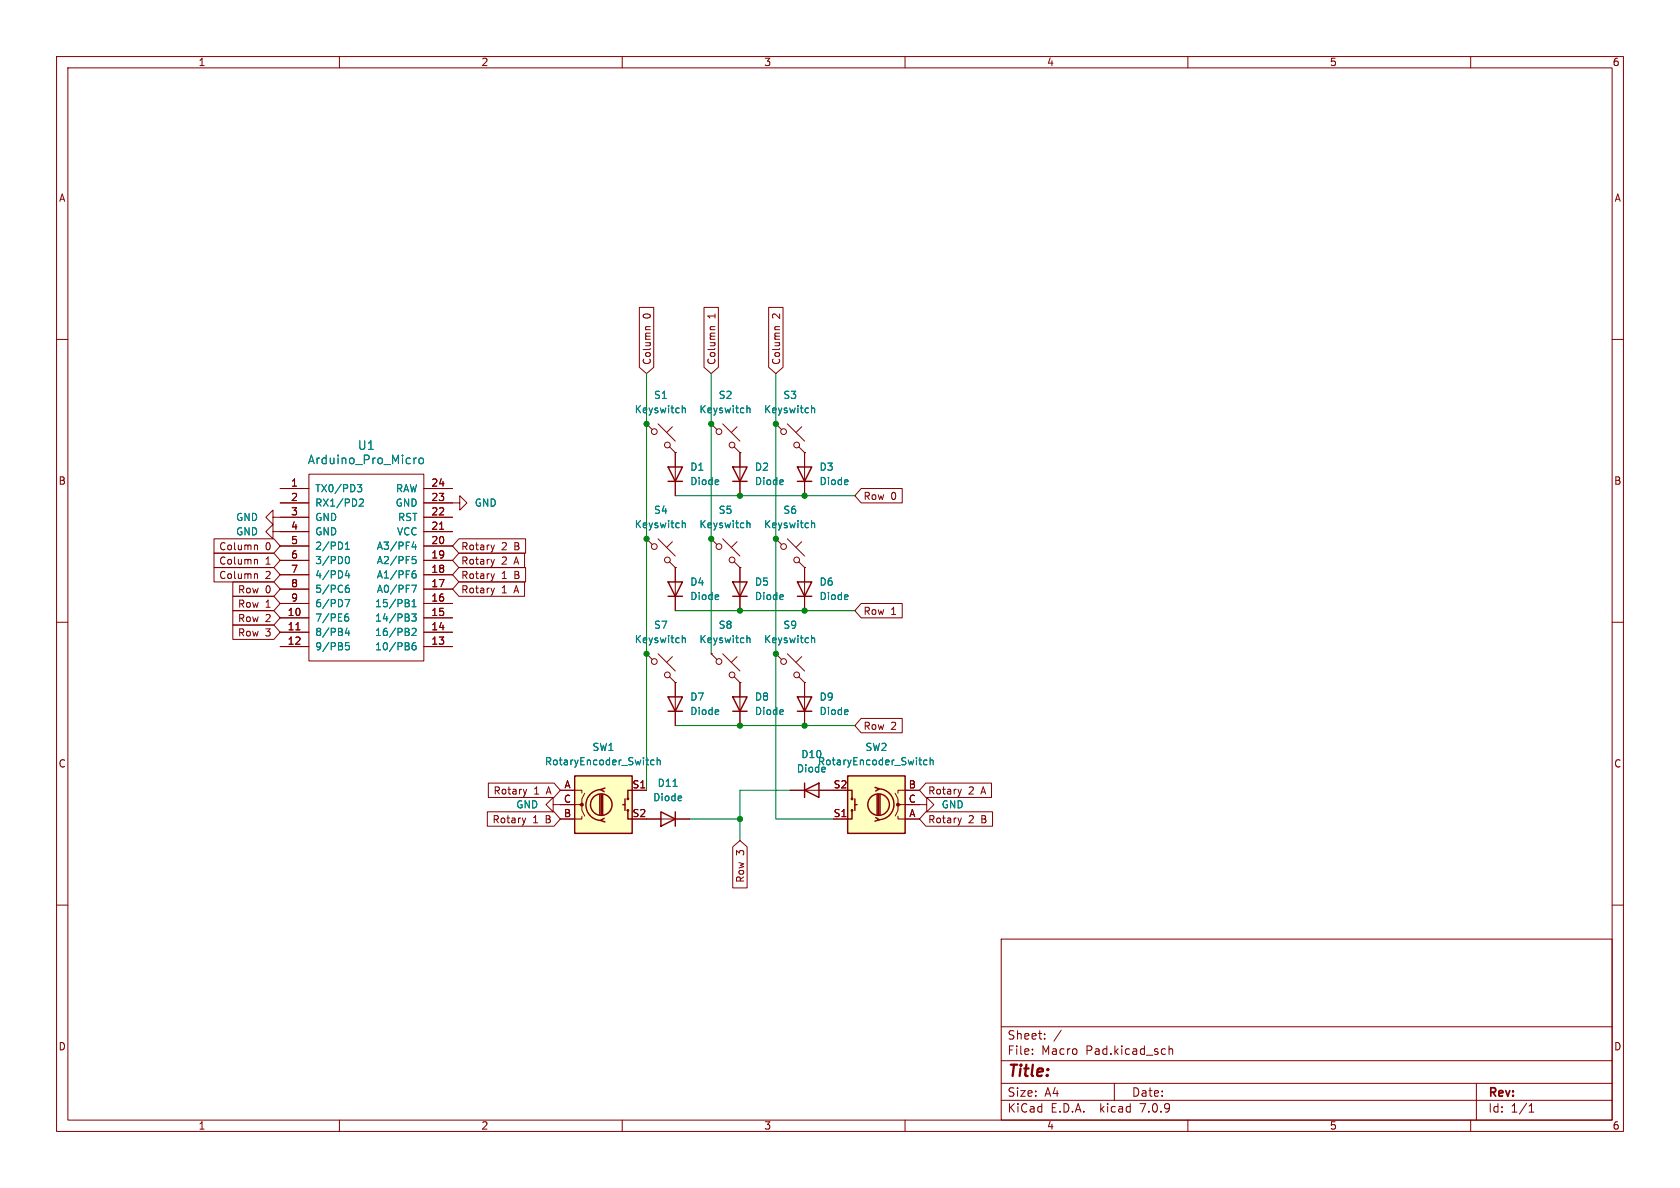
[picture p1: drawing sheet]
(kicad_sch (version 20230121) (generator eeschema)

 (paper "A4")

 (lib_symbols
  (symbol "Device:RotaryEncoder_Switch" (pin_names (offset 0.254) hide) (in_bom yes) (on_board yes)
   (property "Reference" "SW" (at 0 6.604 0) (effects (font (size 1.27 1.27))))
   (property "Value" "RotaryEncoder_Switch" (at 0 -6.604 0) (effects (font (size 1.27 1.27))))
   (property "Footprint" "" (at -3.81 4.064 0) (effects (font (size 1.27 1.27)) hide))
   (property "Datasheet" "~" (at 0 6.604 0) (effects (font (size 1.27 1.27)) hide))
   (symbol "RotaryEncoder_Switch_0_1"
    (rectangle (start -5.08 5.08) (end 5.08 -5.08) (stroke (width 0.254) (type default)) (fill (type background)))
    (circle (center -3.81 0) (radius 0.254) (stroke (width 0) (type default)) (fill (type outline)))
    (circle (center -0.381 0) (radius 1.905) (stroke (width 0.254) (type default)) (fill (type none)))
    (arc (start -0.381 2.667) (mid -3.0988 -0.0635) (end -0.381 -2.794) (stroke (width 0.254) (type default)) (fill (type none)))
    (polyline (pts (xy -0.635 -1.778) (xy -0.635 1.778)) (stroke (width 0.254) (type default)) (fill (type none)))
    (polyline (pts (xy -0.381 -1.778) (xy -0.381 1.778)) (stroke (width 0.254) (type default)) (fill (type none)))
    (polyline (pts (xy -0.127 1.778) (xy -0.127 -1.778)) (stroke (width 0.254) (type default)) (fill (type none)))
    (polyline (pts (xy 3.81 0) (xy 3.429 0)) (stroke (width 0.254) (type default)) (fill (type none)))
    (polyline (pts (xy 3.81 1.016) (xy 3.81 -1.016)) (stroke (width 0.254) (type default)) (fill (type none)))
    (polyline (pts (xy -5.08 -2.54) (xy -3.81 -2.54) (xy -3.81 -2.032)) (stroke (width 0) (type default)) (fill (type none)))
    (polyline (pts (xy -5.08 2.54) (xy -3.81 2.54) (xy -3.81 2.032)) (stroke (width 0) (type default)) (fill (type none)))
    (polyline (pts (xy 0.254 -3.048) (xy -0.508 -2.794) (xy 0.127 -2.413)) (stroke (width 0.254) (type default)) (fill (type none)))
    (polyline (pts (xy 0.254 2.921) (xy -0.508 2.667) (xy 0.127 2.286)) (stroke (width 0.254) (type default)) (fill (type none)))
    (polyline (pts (xy 5.08 -2.54) (xy 4.318 -2.54) (xy 4.318 -1.016)) (stroke (width 0.254) (type default)) (fill (type none)))
    (polyline (pts (xy 5.08 2.54) (xy 4.318 2.54) (xy 4.318 1.016)) (stroke (width 0.254) (type default)) (fill (type none)))
    (polyline (pts (xy -5.08 0) (xy -3.81 0) (xy -3.81 -1.016) (xy -3.302 -2.032)) (stroke (width 0) (type default)) (fill (type none)))
    (polyline (pts (xy -4.318 0) (xy -3.81 0) (xy -3.81 1.016) (xy -3.302 2.032)) (stroke (width 0) (type default)) (fill (type none)))
    (circle (center 4.318 -1.016) (radius 0.127) (stroke (width 0.254) (type default)) (fill (type none)))
    (circle (center 4.318 1.016) (radius 0.127) (stroke (width 0.254) (type default)) (fill (type none))))
   (symbol "RotaryEncoder_Switch_1_1"
    (pin passive line (at -7.62 2.54 0) (length 2.54) (name "A" (effects (font (size 1.27 1.27)))) (number "A" (effects (font (size 1.27 1.27)))))
    (pin passive line (at -7.62 -2.54 0) (length 2.54) (name "B" (effects (font (size 1.27 1.27)))) (number "B" (effects (font (size 1.27 1.27)))))
    (pin passive line (at -7.62 0 0) (length 2.54) (name "C" (effects (font (size 1.27 1.27)))) (number "C" (effects (font (size 1.27 1.27)))))
    (pin passive line (at 7.62 2.54 180) (length 2.54) (name "S1" (effects (font (size 1.27 1.27)))) (number "S1" (effects (font (size 1.27 1.27)))))
    (pin passive line (at 7.62 -2.54 180) (length 2.54) (name "S2" (effects (font (size 1.27 1.27)))) (number "S2" (effects (font (size 1.27 1.27)))))))
  (symbol "ScottoKeebs:MCU_Arduino_Pro_Micro" (pin_names (offset 1.016)) (in_bom yes) (on_board yes)
   (property "Reference" "U" (at 0 0 0) (effects (font (size 1.524 1.524))))
   (property "Value" "Arduino_Pro_Micro" (at 0 -19.05 0) (effects (font (size 1.524 1.524))))
   (property "Footprint" "ScottoKeebs_MCU:Arduino_Pro_Micro" (at 0 -22.86 0) (effects (font (size 1.524 1.524)) hide))
   (property "Datasheet" "" (at 26.67 -63.5 90) (effects (font (size 1.524 1.524)) hide))
   (symbol "MCU_Arduino_Pro_Micro_0_1"
    (rectangle (start -10.16 16.51) (end 10.16 -16.51) (stroke (width 0) (type solid)) (fill (type none))))
   (symbol "MCU_Arduino_Pro_Micro_1_1"
    (pin input line (at -15.24 13.97 0) (length 5.08) (name "TX0/PD3" (effects (font (size 1.27 1.27)))) (number "1" (effects (font (size 1.27 1.27)))))
    (pin input line (at -15.24 -8.89 0) (length 5.08) (name "7/PE6" (effects (font (size 1.27 1.27)))) (number "10" (effects (font (size 1.27 1.27)))))
    (pin input line (at -15.24 -11.43 0) (length 5.08) (name "8/PB4" (effects (font (size 1.27 1.27)))) (number "11" (effects (font (size 1.27 1.27)))))
    (pin input line (at -15.24 -13.97 0) (length 5.08) (name "9/PB5" (effects (font (size 1.27 1.27)))) (number "12" (effects (font (size 1.27 1.27)))))
    (pin input line (at 15.24 -13.97 180) (length 5.08) (name "10/PB6" (effects (font (size 1.27 1.27)))) (number "13" (effects (font (size 1.27 1.27)))))
    (pin input line (at 15.24 -11.43 180) (length 5.08) (name "16/PB2" (effects (font (size 1.27 1.27)))) (number "14" (effects (font (size 1.27 1.27)))))
    (pin input line (at 15.24 -8.89 180) (length 5.08) (name "14/PB3" (effects (font (size 1.27 1.27)))) (number "15" (effects (font (size 1.27 1.27)))))
    (pin input line (at 15.24 -6.35 180) (length 5.08) (name "15/PB1" (effects (font (size 1.27 1.27)))) (number "16" (effects (font (size 1.27 1.27)))))
    (pin input line (at 15.24 -3.81 180) (length 5.08) (name "A0/PF7" (effects (font (size 1.27 1.27)))) (number "17" (effects (font (size 1.27 1.27)))))
    (pin input line (at 15.24 -1.27 180) (length 5.08) (name "A1/PF6" (effects (font (size 1.27 1.27)))) (number "18" (effects (font (size 1.27 1.27)))))
    (pin input line (at 15.24 1.27 180) (length 5.08) (name "A2/PF5" (effects (font (size 1.27 1.27)))) (number "19" (effects (font (size 1.27 1.27)))))
    (pin input line (at -15.24 11.43 0) (length 5.08) (name "RX1/PD2" (effects (font (size 1.27 1.27)))) (number "2" (effects (font (size 1.27 1.27)))))
    (pin input line (at 15.24 3.81 180) (length 5.08) (name "A3/PF4" (effects (font (size 1.27 1.27)))) (number "20" (effects (font (size 1.27 1.27)))))
    (pin input line (at 15.24 6.35 180) (length 5.08) (name "VCC" (effects (font (size 1.27 1.27)))) (number "21" (effects (font (size 1.27 1.27)))))
    (pin input line (at 15.24 8.89 180) (length 5.08) (name "RST" (effects (font (size 1.27 1.27)))) (number "22" (effects (font (size 1.27 1.27)))))
    (pin input line (at 15.24 11.43 180) (length 5.08) (name "GND" (effects (font (size 1.27 1.27)))) (number "23" (effects (font (size 1.27 1.27)))))
    (pin input line (at 15.24 13.97 180) (length 5.08) (name "RAW" (effects (font (size 1.27 1.27)))) (number "24" (effects (font (size 1.27 1.27)))))
    (pin input line (at -15.24 8.89 0) (length 5.08) (name "GND" (effects (font (size 1.27 1.27)))) (number "3" (effects (font (size 1.27 1.27)))))
    (pin input line (at -15.24 6.35 0) (length 5.08) (name "GND" (effects (font (size 1.27 1.27)))) (number "4" (effects (font (size 1.27 1.27)))))
    (pin input line (at -15.24 3.81 0) (length 5.08) (name "2/PD1" (effects (font (size 1.27 1.27)))) (number "5" (effects (font (size 1.27 1.27)))))
    (pin input line (at -15.24 1.27 0) (length 5.08) (name "3/PD0" (effects (font (size 1.27 1.27)))) (number "6" (effects (font (size 1.27 1.27)))))
    (pin input line (at -15.24 -1.27 0) (length 5.08) (name "4/PD4" (effects (font (size 1.27 1.27)))) (number "7" (effects (font (size 1.27 1.27)))))
    (pin input line (at -15.24 -3.81 0) (length 5.08) (name "5/PC6" (effects (font (size 1.27 1.27)))) (number "8" (effects (font (size 1.27 1.27)))))
    (pin input line (at -15.24 -6.35 0) (length 5.08) (name "6/PD7" (effects (font (size 1.27 1.27)))) (number "9" (effects (font (size 1.27 1.27)))))))
  (symbol "ScottoKeebs:Placeholder_Diode" (pin_numbers hide) (pin_names hide) (in_bom yes) (on_board yes)
   (property "Reference" "D" (at 0 2.54 0) (effects (font (size 1.27 1.27))))
   (property "Value" "Diode" (at 0 -2.54 0) (effects (font (size 1.27 1.27))))
   (property "Footprint" "" (at 0 0 0) (effects (font (size 1.27 1.27)) hide))
   (property "Datasheet" "" (at 0 0 0) (effects (font (size 1.27 1.27)) hide))
   (property "Sim.Device" "D" (at 0 0 0) (effects (font (size 1.27 1.27)) hide))
   (property "Sim.Pins" "1=K 2=A" (at 0 0 0) (effects (font (size 1.27 1.27)) hide))
   (symbol "Placeholder_Diode_0_1"
    (polyline (pts (xy -1.27 1.27) (xy -1.27 -1.27)) (stroke (width 0.254) (type default)) (fill (type none)))
    (polyline (pts (xy 1.27 0) (xy -1.27 0)) (stroke (width 0) (type default)) (fill (type none)))
    (polyline (pts (xy 1.27 1.27) (xy 1.27 -1.27) (xy -1.27 0) (xy 1.27 1.27)) (stroke (width 0.254) (type default)) (fill (type none))))
   (symbol "Placeholder_Diode_1_1"
    (pin passive line (at -3.81 0 0) (length 2.54) (name "K" (effects (font (size 1.27 1.27)))) (number "1" (effects (font (size 1.27 1.27)))))
    (pin passive line (at 3.81 0 180) (length 2.54) (name "A" (effects (font (size 1.27 1.27)))) (number "2" (effects (font (size 1.27 1.27)))))))
  (symbol "ScottoKeebs:Placeholder_Keyswitch" (pin_numbers hide) (pin_names (offset 1.016) hide) (in_bom yes) (on_board yes)
   (property "Reference" "S" (at 3.048 1.016 0) (effects (font (size 1.27 1.27)) (justify left)))
   (property "Value" "Keyswitch" (at 0 -3.81 0) (effects (font (size 1.27 1.27))))
   (property "Footprint" "" (at 0 0 0) (effects (font (size 1.27 1.27)) hide))
   (property "Datasheet" "~" (at 0 0 0) (effects (font (size 1.27 1.27)) hide))
   (symbol "Placeholder_Keyswitch_0_1"
    (circle (center -1.1684 1.1684) (radius 0.508) (stroke (width 0) (type default)) (fill (type none)))
    (polyline (pts (xy -0.508 2.54) (xy 2.54 -0.508)) (stroke (width 0) (type default)) (fill (type none)))
    (polyline (pts (xy 1.016 1.016) (xy 2.032 2.032)) (stroke (width 0) (type default)) (fill (type none)))
    (polyline (pts (xy -2.54 2.54) (xy -1.524 1.524) (xy -1.524 1.524)) (stroke (width 0) (type default)) (fill (type none)))
    (polyline (pts (xy 1.524 -1.524) (xy 2.54 -2.54) (xy 2.54 -2.54) (xy 2.54 -2.54)) (stroke (width 0) (type default)) (fill (type none)))
    (circle (center 1.143 -1.1938) (radius 0.508) (stroke (width 0) (type default)) (fill (type none)))
    (pin passive line (at -2.54 2.54 0) (length 0) (name "1" (effects (font (size 1.27 1.27)))) (number "1" (effects (font (size 1.27 1.27)))))
    (pin passive line (at 2.54 -2.54 180) (length 0) (name "2" (effects (font (size 1.27 1.27)))) (number "2" (effects (font (size 1.27 1.27)))))))
  (symbol "power:GND" (power) (pin_names (offset 0)) (in_bom yes) (on_board yes)
   (property "Reference" "#PWR" (at 0 -6.35 0) (effects (font (size 1.27 1.27)) hide))
   (property "Value" "GND" (at 0 -3.81 0) (effects (font (size 1.27 1.27))))
   (property "Footprint" "" (at 0 0 0) (effects (font (size 1.27 1.27)) hide))
   (property "Datasheet" "" (at 0 0 0) (effects (font (size 1.27 1.27)) hide))
   (symbol "GND_0_1"
    (polyline (pts (xy 0 0) (xy 0 -1.27) (xy 1.27 -1.27) (xy 0 -2.54) (xy -1.27 -1.27) (xy 0 -1.27)) (stroke (width 0) (type default)) (fill (type none))))
   (symbol "GND_1_1"
    (pin power_in line (at 0 0 270) (length 0) hide (name "GND" (effects (font (size 1.27 1.27)))) (number "1" (effects (font (size 1.27 1.27))))))))

 (junction (at 130.81 144.78) (diameter 0) (color 0 0 0 0))
 (junction (at 114.3 95.25) (diameter 0) (color 0 0 0 0))
 (junction (at 137.16 115.57) (diameter 0) (color 0 0 0 0))
 (junction (at 142.24 128.27) (diameter 0) (color 0 0 0 0))
 (junction (at 137.16 74.93) (diameter 0) (color 0 0 0 0))
 (junction (at 137.16 95.25) (diameter 0) (color 0 0 0 0))
 (junction (at 142.24 107.95) (diameter 0) (color 0 0 0 0))
 (junction (at 114.3 74.93) (diameter 0) (color 0 0 0 0))
 (junction (at 130.81 107.95) (diameter 0) (color 0 0 0 0))
 (junction (at 114.3 115.57) (diameter 0) (color 0 0 0 0))
 (junction (at 142.24 87.63) (diameter 0) (color 0 0 0 0))
 (junction (at 130.81 87.63) (diameter 0) (color 0 0 0 0))
 (junction (at 125.73 95.25) (diameter 0) (color 0 0 0 0))
 (junction (at 125.73 74.93) (diameter 0) (color 0 0 0 0))
 (junction (at 130.81 128.27) (diameter 0) (color 0 0 0 0))

 (wire (pts (xy 119.38 128.27) (xy 130.81 128.27)) (stroke (width 0) (type default)))
 (wire (pts (xy 130.81 128.27) (xy 142.24 128.27)) (stroke (width 0) (type default)))
 (wire (pts (xy 114.3 66.04) (xy 114.3 74.93)) (stroke (width 0) (type default)))
 (wire (pts (xy 137.16 144.78) (xy 147.32 144.78)) (stroke (width 0) (type default)))
 (wire (pts (xy 130.81 144.78) (xy 130.81 148.59)) (stroke (width 0) (type default)))
 (wire (pts (xy 130.81 139.7) (xy 130.81 144.78)) (stroke (width 0) (type default)))
 (wire (pts (xy 114.3 74.93) (xy 114.3 95.25)) (stroke (width 0) (type default)))
 (wire (pts (xy 119.38 107.95) (xy 130.81 107.95)) (stroke (width 0) (type default)))
 (wire (pts (xy 137.16 144.78) (xy 137.16 115.57)) (stroke (width 0) (type default)))
 (wire (pts (xy 137.16 66.04) (xy 137.16 74.93)) (stroke (width 0) (type default)))
 (wire (pts (xy 130.81 107.95) (xy 142.24 107.95)) (stroke (width 0) (type default)))
 (wire (pts (xy 125.73 95.25) (xy 125.73 115.57)) (stroke (width 0) (type default)))
 (wire (pts (xy 151.13 107.95) (xy 142.24 107.95)) (stroke (width 0) (type default)))
 (wire (pts (xy 114.3 95.25) (xy 114.3 115.57)) (stroke (width 0) (type default)))
 (wire (pts (xy 139.7 139.7) (xy 130.81 139.7)) (stroke (width 0) (type default)))
 (wire (pts (xy 151.13 87.63) (xy 142.24 87.63)) (stroke (width 0) (type default)))
 (wire (pts (xy 137.16 74.93) (xy 137.16 95.25)) (stroke (width 0) (type default)))
 (wire (pts (xy 130.81 87.63) (xy 142.24 87.63)) (stroke (width 0) (type default)))
 (wire (pts (xy 119.38 87.63) (xy 130.81 87.63)) (stroke (width 0) (type default)))
 (wire (pts (xy 125.73 66.04) (xy 125.73 74.93)) (stroke (width 0) (type default)))
 (wire (pts (xy 151.13 128.27) (xy 142.24 128.27)) (stroke (width 0) (type default)))
 (wire (pts (xy 125.73 74.93) (xy 125.73 95.25)) (stroke (width 0) (type default)))
 (wire (pts (xy 130.81 144.78) (xy 121.92 144.78)) (stroke (width 0) (type default)))
 (wire (pts (xy 114.3 115.57) (xy 114.3 139.7)) (stroke (width 0) (type default)))
 (wire (pts (xy 137.16 95.25) (xy 137.16 115.57)) (stroke (width 0) (type default)))

 (global_label "Rotary 1 B" (shape input) (at 99.06 144.78 180) (fields_autoplaced) (effects (font (size 1.27 1.27)) (justify right))
  (property "Intersheetrefs" "${INTERSHEET_REFS}" (at 85.6126 144.78 0) (effects (font (size 1.27 1.27)) (justify right) hide)))
 (global_label "Column 0" (shape input) (at 49.53 96.52 180) (fields_autoplaced) (effects (font (size 1.27 1.27)) (justify right))
  (property "Intersheetrefs" "${INTERSHEET_REFS}" (at 37.2922 96.52 0) (effects (font (size 1.27 1.27)) (justify right) hide)))
 (global_label "Row 0" (shape input) (at 49.53 104.14 180) (fields_autoplaced) (effects (font (size 1.27 1.27)) (justify right))
  (property "Intersheetrefs" "${INTERSHEET_REFS}" (at 40.6182 104.14 0) (effects (font (size 1.27 1.27)) (justify right) hide)))
 (global_label "Rotary 2 B" (shape input) (at 162.56 144.78 0) (fields_autoplaced) (effects (font (size 1.27 1.27)) (justify left))
  (property "Intersheetrefs" "${INTERSHEET_REFS}" (at 176.0074 144.78 0) (effects (font (size 1.27 1.27)) (justify left) hide)))
 (global_label "Column 2" (shape input) (at 49.53 101.6 180) (fields_autoplaced) (effects (font (size 1.27 1.27)) (justify right))
  (property "Intersheetrefs" "${INTERSHEET_REFS}" (at 37.2922 101.6 0) (effects (font (size 1.27 1.27)) (justify right) hide)))
 (global_label "Row 3" (shape input) (at 49.53 111.76 180) (fields_autoplaced) (effects (font (size 1.27 1.27)) (justify right))
  (property "Intersheetrefs" "${INTERSHEET_REFS}" (at 40.6182 111.76 0) (effects (font (size 1.27 1.27)) (justify right) hide)))
 (global_label "Row 2" (shape input) (at 151.13 128.27 0) (fields_autoplaced) (effects (font (size 1.27 1.27)) (justify left))
  (property "Intersheetrefs" "${INTERSHEET_REFS}" (at 160.0418 128.27 0) (effects (font (size 1.27 1.27)) (justify left) hide)))
 (global_label "Column 0" (shape input) (at 114.3 66.04 90) (fields_autoplaced) (effects (font (size 1.27 1.27)) (justify left))
  (property "Intersheetrefs" "${INTERSHEET_REFS}" (at 114.3 53.8022 90) (effects (font (size 1.27 1.27)) (justify left) hide)))
 (global_label "Rotary 2 B" (shape input) (at 80.01 96.52 0) (fields_autoplaced) (effects (font (size 1.27 1.27)) (justify left))
  (property "Intersheetrefs" "${INTERSHEET_REFS}" (at 93.4574 96.52 0) (effects (font (size 1.27 1.27)) (justify left) hide)))
 (global_label "Column 2" (shape input) (at 137.16 66.04 90) (fields_autoplaced) (effects (font (size 1.27 1.27)) (justify left))
  (property "Intersheetrefs" "${INTERSHEET_REFS}" (at 137.16 53.8022 90) (effects (font (size 1.27 1.27)) (justify left) hide)))
 (global_label "Row 0" (shape input) (at 151.13 87.63 0) (fields_autoplaced) (effects (font (size 1.27 1.27)) (justify left))
  (property "Intersheetrefs" "${INTERSHEET_REFS}" (at 160.0418 87.63 0) (effects (font (size 1.27 1.27)) (justify left) hide)))
 (global_label "Row 2" (shape input) (at 49.53 109.22 180) (fields_autoplaced) (effects (font (size 1.27 1.27)) (justify right))
  (property "Intersheetrefs" "${INTERSHEET_REFS}" (at 40.6182 109.22 0) (effects (font (size 1.27 1.27)) (justify right) hide)))
 (global_label "Row 1" (shape input) (at 49.53 106.68 180) (fields_autoplaced) (effects (font (size 1.27 1.27)) (justify right))
  (property "Intersheetrefs" "${INTERSHEET_REFS}" (at 40.6182 106.68 0) (effects (font (size 1.27 1.27)) (justify right) hide)))
 (global_label "Rotary 2 A" (shape input) (at 80.01 99.06 0) (fields_autoplaced) (effects (font (size 1.27 1.27)) (justify left))
  (property "Intersheetrefs" "${INTERSHEET_REFS}" (at 93.276 99.06 0) (effects (font (size 1.27 1.27)) (justify left) hide)))
 (global_label "Row 3" (shape input) (at 130.81 148.59 270) (fields_autoplaced) (effects (font (size 1.27 1.27)) (justify right))
  (property "Intersheetrefs" "${INTERSHEET_REFS}" (at 130.81 157.5018 90) (effects (font (size 1.27 1.27)) (justify right) hide)))
 (global_label "Rotary 2 A" (shape input) (at 162.56 139.7 0) (fields_autoplaced) (effects (font (size 1.27 1.27)) (justify left))
  (property "Intersheetrefs" "${INTERSHEET_REFS}" (at 175.826 139.7 0) (effects (font (size 1.27 1.27)) (justify left) hide)))
 (global_label "Rotary 1 A" (shape input) (at 80.01 104.14 0) (fields_autoplaced) (effects (font (size 1.27 1.27)) (justify left))
  (property "Intersheetrefs" "${INTERSHEET_REFS}" (at 93.276 104.14 0) (effects (font (size 1.27 1.27)) (justify left) hide)))
 (global_label "Rotary 1 A" (shape input) (at 99.06 139.7 180) (fields_autoplaced) (effects (font (size 1.27 1.27)) (justify right))
  (property "Intersheetrefs" "${INTERSHEET_REFS}" (at 85.794 139.7 0) (effects (font (size 1.27 1.27)) (justify right) hide)))
 (global_label "Rotary 1 B" (shape input) (at 80.01 101.6 0) (fields_autoplaced) (effects (font (size 1.27 1.27)) (justify left))
  (property "Intersheetrefs" "${INTERSHEET_REFS}" (at 93.4574 101.6 0) (effects (font (size 1.27 1.27)) (justify left) hide)))
 (global_label "Row 1" (shape input) (at 151.13 107.95 0) (fields_autoplaced) (effects (font (size 1.27 1.27)) (justify left))
  (property "Intersheetrefs" "${INTERSHEET_REFS}" (at 160.0418 107.95 0) (effects (font (size 1.27 1.27)) (justify left) hide)))
 (global_label "Column 1" (shape input) (at 125.73 66.04 90) (fields_autoplaced) (effects (font (size 1.27 1.27)) (justify left))
  (property "Intersheetrefs" "${INTERSHEET_REFS}" (at 125.73 53.8022 90) (effects (font (size 1.27 1.27)) (justify left) hide)))
 (global_label "Column 1" (shape input) (at 49.53 99.06 180) (fields_autoplaced) (effects (font (size 1.27 1.27)) (justify right))
  (property "Intersheetrefs" "${INTERSHEET_REFS}" (at 37.2922 99.06 0) (effects (font (size 1.27 1.27)) (justify right) hide)))

 (symbol (lib_id "ScottoKeebs:Placeholder_Keyswitch") (at 139.7 77.47 0) (unit 1) (in_bom yes) (on_board yes) (dnp no) (fields_autoplaced)
  (property "Reference" "S3" (at 139.7 69.85 0) (effects (font (size 1.27 1.27))))
  (property "Value" "Keyswitch" (at 139.7 72.39 0) (effects (font (size 1.27 1.27))))
  (property "Footprint" "ScottoKeebs_MX:MX_PCB_1.00u" (at 139.7 77.47 0) (effects (font (size 1.27 1.27)) hide))
  (property "Datasheet" "~" (at 139.7 77.47 0) (effects (font (size 1.27 1.27)) hide)) (pin "1") (pin "2"))

 (symbol (lib_id "ScottoKeebs:Placeholder_Diode") (at 118.11 144.78 180) (unit 1) (in_bom yes) (on_board yes) (dnp no) (fields_autoplaced)
  (property "Reference" "D11" (at 118.11 138.43 0) (effects (font (size 1.27 1.27))))
  (property "Value" "Diode" (at 118.11 140.97 0) (effects (font (size 1.27 1.27))))
  (property "Footprint" "ScottoKeebs_Components:Diode_DO-35" (at 118.11 144.78 0) (effects (font (size 1.27 1.27)) hide))
  (property "Datasheet" "" (at 118.11 144.78 0) (effects (font (size 1.27 1.27)) hide))
  (property "Sim.Device" "D" (at 118.11 144.78 0) (effects (font (size 1.27 1.27)) hide))
  (property "Sim.Pins" "1=K 2=A" (at 118.11 144.78 0) (effects (font (size 1.27 1.27)) hide)) (pin "2") (pin "1"))

 (symbol (lib_id "power:GND") (at 49.53 93.98 270) (unit 1) (in_bom yes) (on_board yes) (dnp no) (fields_autoplaced)
  (property "Reference" "#PWR05" (at 43.18 93.98 0) (effects (font (size 1.27 1.27)) hide))
  (property "Value" "GND" (at 45.72 93.98 90) (effects (font (size 1.27 1.27)) (justify right)))
  (property "Footprint" "" (at 49.53 93.98 0) (effects (font (size 1.27 1.27)) hide))
  (property "Datasheet" "" (at 49.53 93.98 0) (effects (font (size 1.27 1.27)) hide)) (pin "1"))

 (symbol (lib_id "ScottoKeebs:Placeholder_Keyswitch") (at 139.7 97.79 0) (unit 1) (in_bom yes) (on_board yes) (dnp no) (fields_autoplaced)
  (property "Reference" "S6" (at 139.7 90.17 0) (effects (font (size 1.27 1.27))))
  (property "Value" "Keyswitch" (at 139.7 92.71 0) (effects (font (size 1.27 1.27))))
  (property "Footprint" "ScottoKeebs_MX:MX_PCB_1.00u" (at 139.7 97.79 0) (effects (font (size 1.27 1.27)) hide))
  (property "Datasheet" "~" (at 139.7 97.79 0) (effects (font (size 1.27 1.27)) hide)) (pin "1") (pin "2"))

 (symbol (lib_id "ScottoKeebs:Placeholder_Diode") (at 119.38 124.46 90) (unit 1) (in_bom yes) (on_board yes) (dnp no) (fields_autoplaced)
  (property "Reference" "D7" (at 121.92 123.19 90) (effects (font (size 1.27 1.27)) (justify right)))
  (property "Value" "Diode" (at 121.92 125.73 90) (effects (font (size 1.27 1.27)) (justify right)))
  (property "Footprint" "ScottoKeebs_Components:Diode_DO-35" (at 119.38 124.46 0) (effects (font (size 1.27 1.27)) hide))
  (property "Datasheet" "" (at 119.38 124.46 0) (effects (font (size 1.27 1.27)) hide))
  (property "Sim.Device" "D" (at 119.38 124.46 0) (effects (font (size 1.27 1.27)) hide))
  (property "Sim.Pins" "1=K 2=A" (at 119.38 124.46 0) (effects (font (size 1.27 1.27)) hide)) (pin "2") (pin "1"))

 (symbol (lib_id "ScottoKeebs:Placeholder_Keyswitch") (at 128.27 97.79 0) (unit 1) (in_bom yes) (on_board yes) (dnp no) (fields_autoplaced)
  (property "Reference" "S5" (at 128.27 90.17 0) (effects (font (size 1.27 1.27))))
  (property "Value" "Keyswitch" (at 128.27 92.71 0) (effects (font (size 1.27 1.27))))
  (property "Footprint" "ScottoKeebs_MX:MX_PCB_1.00u" (at 128.27 97.79 0) (effects (font (size 1.27 1.27)) hide))
  (property "Datasheet" "~" (at 128.27 97.79 0) (effects (font (size 1.27 1.27)) hide)) (pin "1") (pin "2"))

 (symbol (lib_id "Device:RotaryEncoder_Switch") (at 154.94 142.24 180) (unit 1) (in_bom yes) (on_board yes) (dnp no) (fields_autoplaced)
  (property "Reference" "SW2" (at 154.94 132.08 0) (effects (font (size 1.27 1.27))))
  (property "Value" "RotaryEncoder_Switch" (at 154.94 134.62 0) (effects (font (size 1.27 1.27))))
  (property "Footprint" "Rotary_Encoder:RotaryEncoder_Alps_EC11E-Switch_Vertical_H20mm" (at 158.75 146.304 0) (effects (font (size 1.27 1.27)) hide))
  (property "Datasheet" "~" (at 154.94 148.844 0) (effects (font (size 1.27 1.27)) hide)) (pin "S2") (pin "A") (pin "S1") (pin "C") (pin "B"))

 (symbol (lib_id "ScottoKeebs:Placeholder_Diode") (at 143.51 139.7 0) (unit 1) (in_bom yes) (on_board yes) (dnp no) (fields_autoplaced)
  (property "Reference" "D10" (at 143.51 133.35 0) (effects (font (size 1.27 1.27))))
  (property "Value" "Diode" (at 143.51 135.89 0) (effects (font (size 1.27 1.27))))
  (property "Footprint" "ScottoKeebs_Components:Diode_DO-35" (at 143.51 139.7 0) (effects (font (size 1.27 1.27)) hide))
  (property "Datasheet" "" (at 143.51 139.7 0) (effects (font (size 1.27 1.27)) hide))
  (property "Sim.Device" "D" (at 143.51 139.7 0) (effects (font (size 1.27 1.27)) hide))
  (property "Sim.Pins" "1=K 2=A" (at 143.51 139.7 0) (effects (font (size 1.27 1.27)) hide)) (pin "2") (pin "1"))

 (symbol (lib_id "power:GND") (at 162.56 142.24 90) (unit 1) (in_bom yes) (on_board yes) (dnp no) (fields_autoplaced)
  (property "Reference" "#PWR02" (at 168.91 142.24 0) (effects (font (size 1.27 1.27)) hide))
  (property "Value" "GND" (at 166.37 142.24 90) (effects (font (size 1.27 1.27)) (justify right)))
  (property "Footprint" "" (at 162.56 142.24 0) (effects (font (size 1.27 1.27)) hide))
  (property "Datasheet" "" (at 162.56 142.24 0) (effects (font (size 1.27 1.27)) hide)) (pin "1"))

 (symbol (lib_id "ScottoKeebs:Placeholder_Keyswitch") (at 116.84 118.11 0) (unit 1) (in_bom yes) (on_board yes) (dnp no) (fields_autoplaced)
  (property "Reference" "S7" (at 116.84 110.49 0) (effects (font (size 1.27 1.27))))
  (property "Value" "Keyswitch" (at 116.84 113.03 0) (effects (font (size 1.27 1.27))))
  (property "Footprint" "ScottoKeebs_MX:MX_PCB_1.00u" (at 116.84 118.11 0) (effects (font (size 1.27 1.27)) hide))
  (property "Datasheet" "~" (at 116.84 118.11 0) (effects (font (size 1.27 1.27)) hide)) (pin "1") (pin "2"))

 (symbol (lib_id "Device:RotaryEncoder_Switch") (at 106.68 142.24 0) (unit 1) (in_bom yes) (on_board yes) (dnp no) (fields_autoplaced)
  (property "Reference" "SW1" (at 106.68 132.08 0) (effects (font (size 1.27 1.27))))
  (property "Value" "RotaryEncoder_Switch" (at 106.68 134.62 0) (effects (font (size 1.27 1.27))))
  (property "Footprint" "Rotary_Encoder:RotaryEncoder_Alps_EC11E-Switch_Vertical_H20mm" (at 102.87 138.176 0) (effects (font (size 1.27 1.27)) hide))
  (property "Datasheet" "~" (at 106.68 135.636 0) (effects (font (size 1.27 1.27)) hide)) (pin "S2") (pin "A") (pin "S1") (pin "C") (pin "B"))

 (symbol (lib_id "ScottoKeebs:Placeholder_Keyswitch") (at 116.84 77.47 0) (unit 1) (in_bom yes) (on_board yes) (dnp no) (fields_autoplaced)
  (property "Reference" "S1" (at 116.84 69.85 0) (effects (font (size 1.27 1.27))))
  (property "Value" "Keyswitch" (at 116.84 72.39 0) (effects (font (size 1.27 1.27))))
  (property "Footprint" "ScottoKeebs_MX:MX_PCB_1.00u" (at 116.84 77.47 0) (effects (font (size 1.27 1.27)) hide))
  (property "Datasheet" "~" (at 116.84 77.47 0) (effects (font (size 1.27 1.27)) hide)) (pin "1") (pin "2"))

 (symbol (lib_id "ScottoKeebs:Placeholder_Diode") (at 130.81 104.14 90) (unit 1) (in_bom yes) (on_board yes) (dnp no) (fields_autoplaced)
  (property "Reference" "D5" (at 133.35 102.87 90) (effects (font (size 1.27 1.27)) (justify right)))
  (property "Value" "Diode" (at 133.35 105.41 90) (effects (font (size 1.27 1.27)) (justify right)))
  (property "Footprint" "ScottoKeebs_Components:Diode_DO-35" (at 130.81 104.14 0) (effects (font (size 1.27 1.27)) hide))
  (property "Datasheet" "" (at 130.81 104.14 0) (effects (font (size 1.27 1.27)) hide))
  (property "Sim.Device" "D" (at 130.81 104.14 0) (effects (font (size 1.27 1.27)) hide))
  (property "Sim.Pins" "1=K 2=A" (at 130.81 104.14 0) (effects (font (size 1.27 1.27)) hide)) (pin "2") (pin "1"))

 (symbol (lib_id "power:GND") (at 80.01 88.9 90) (unit 1) (in_bom yes) (on_board yes) (dnp no) (fields_autoplaced)
  (property "Reference" "#PWR03" (at 86.36 88.9 0) (effects (font (size 1.27 1.27)) hide))
  (property "Value" "GND" (at 83.82 88.9 90) (effects (font (size 1.27 1.27)) (justify right)))
  (property "Footprint" "" (at 80.01 88.9 0) (effects (font (size 1.27 1.27)) hide))
  (property "Datasheet" "" (at 80.01 88.9 0) (effects (font (size 1.27 1.27)) hide)) (pin "1"))

 (symbol (lib_id "ScottoKeebs:Placeholder_Diode") (at 142.24 124.46 90) (unit 1) (in_bom yes) (on_board yes) (dnp no) (fields_autoplaced)
  (property "Reference" "D9" (at 144.78 123.19 90) (effects (font (size 1.27 1.27)) (justify right)))
  (property "Value" "Diode" (at 144.78 125.73 90) (effects (font (size 1.27 1.27)) (justify right)))
  (property "Footprint" "ScottoKeebs_Components:Diode_DO-35" (at 142.24 124.46 0) (effects (font (size 1.27 1.27)) hide))
  (property "Datasheet" "" (at 142.24 124.46 0) (effects (font (size 1.27 1.27)) hide))
  (property "Sim.Device" "D" (at 142.24 124.46 0) (effects (font (size 1.27 1.27)) hide))
  (property "Sim.Pins" "1=K 2=A" (at 142.24 124.46 0) (effects (font (size 1.27 1.27)) hide)) (pin "2") (pin "1"))

 (symbol (lib_id "ScottoKeebs:Placeholder_Diode") (at 130.81 124.46 90) (unit 1) (in_bom yes) (on_board yes) (dnp no) (fields_autoplaced)
  (property "Reference" "D8" (at 133.35 123.19 90) (effects (font (size 1.27 1.27)) (justify right)))
  (property "Value" "Diode" (at 133.35 125.73 90) (effects (font (size 1.27 1.27)) (justify right)))
  (property "Footprint" "ScottoKeebs_Components:Diode_DO-35" (at 130.81 124.46 0) (effects (font (size 1.27 1.27)) hide))
  (property "Datasheet" "" (at 130.81 124.46 0) (effects (font (size 1.27 1.27)) hide))
  (property "Sim.Device" "D" (at 130.81 124.46 0) (effects (font (size 1.27 1.27)) hide))
  (property "Sim.Pins" "1=K 2=A" (at 130.81 124.46 0) (effects (font (size 1.27 1.27)) hide)) (pin "2") (pin "1"))

 (symbol (lib_id "ScottoKeebs:Placeholder_Diode") (at 130.81 83.82 90) (unit 1) (in_bom yes) (on_board yes) (dnp no) (fields_autoplaced)
  (property "Reference" "D2" (at 133.35 82.55 90) (effects (font (size 1.27 1.27)) (justify right)))
  (property "Value" "Diode" (at 133.35 85.09 90) (effects (font (size 1.27 1.27)) (justify right)))
  (property "Footprint" "ScottoKeebs_Components:Diode_DO-35" (at 130.81 83.82 0) (effects (font (size 1.27 1.27)) hide))
  (property "Datasheet" "" (at 130.81 83.82 0) (effects (font (size 1.27 1.27)) hide))
  (property "Sim.Device" "D" (at 130.81 83.82 0) (effects (font (size 1.27 1.27)) hide))
  (property "Sim.Pins" "1=K 2=A" (at 130.81 83.82 0) (effects (font (size 1.27 1.27)) hide)) (pin "2") (pin "1"))

 (symbol (lib_id "ScottoKeebs:Placeholder_Keyswitch") (at 128.27 77.47 0) (unit 1) (in_bom yes) (on_board yes) (dnp no) (fields_autoplaced)
  (property "Reference" "S2" (at 128.27 69.85 0) (effects (font (size 1.27 1.27))))
  (property "Value" "Keyswitch" (at 128.27 72.39 0) (effects (font (size 1.27 1.27))))
  (property "Footprint" "ScottoKeebs_MX:MX_PCB_1.00u" (at 128.27 77.47 0) (effects (font (size 1.27 1.27)) hide))
  (property "Datasheet" "~" (at 128.27 77.47 0) (effects (font (size 1.27 1.27)) hide)) (pin "1") (pin "2"))

 (symbol (lib_id "ScottoKeebs:Placeholder_Keyswitch") (at 128.27 118.11 0) (unit 1) (in_bom yes) (on_board yes) (dnp no) (fields_autoplaced)
  (property "Reference" "S8" (at 128.27 110.49 0) (effects (font (size 1.27 1.27))))
  (property "Value" "Keyswitch" (at 128.27 113.03 0) (effects (font (size 1.27 1.27))))
  (property "Footprint" "ScottoKeebs_MX:MX_PCB_1.00u" (at 128.27 118.11 0) (effects (font (size 1.27 1.27)) hide))
  (property "Datasheet" "~" (at 128.27 118.11 0) (effects (font (size 1.27 1.27)) hide)) (pin "1") (pin "2"))

 (symbol (lib_id "ScottoKeebs:Placeholder_Keyswitch") (at 116.84 97.79 0) (unit 1) (in_bom yes) (on_board yes) (dnp no) (fields_autoplaced)
  (property "Reference" "S4" (at 116.84 90.17 0) (effects (font (size 1.27 1.27))))
  (property "Value" "Keyswitch" (at 116.84 92.71 0) (effects (font (size 1.27 1.27))))
  (property "Footprint" "ScottoKeebs_MX:MX_PCB_1.00u" (at 116.84 97.79 0) (effects (font (size 1.27 1.27)) hide))
  (property "Datasheet" "~" (at 116.84 97.79 0) (effects (font (size 1.27 1.27)) hide)) (pin "1") (pin "2"))

 (symbol (lib_id "ScottoKeebs:Placeholder_Diode") (at 142.24 104.14 90) (unit 1) (in_bom yes) (on_board yes) (dnp no) (fields_autoplaced)
  (property "Reference" "D6" (at 144.78 102.87 90) (effects (font (size 1.27 1.27)) (justify right)))
  (property "Value" "Diode" (at 144.78 105.41 90) (effects (font (size 1.27 1.27)) (justify right)))
  (property "Footprint" "ScottoKeebs_Components:Diode_DO-35" (at 142.24 104.14 0) (effects (font (size 1.27 1.27)) hide))
  (property "Datasheet" "" (at 142.24 104.14 0) (effects (font (size 1.27 1.27)) hide))
  (property "Sim.Device" "D" (at 142.24 104.14 0) (effects (font (size 1.27 1.27)) hide))
  (property "Sim.Pins" "1=K 2=A" (at 142.24 104.14 0) (effects (font (size 1.27 1.27)) hide)) (pin "2") (pin "1"))

 (symbol (lib_id "power:GND") (at 99.06 142.24 270) (unit 1) (in_bom yes) (on_board yes) (dnp no) (fields_autoplaced)
  (property "Reference" "#PWR01" (at 92.71 142.24 0) (effects (font (size 1.27 1.27)) hide))
  (property "Value" "GND" (at 95.25 142.24 90) (effects (font (size 1.27 1.27)) (justify right)))
  (property "Footprint" "" (at 99.06 142.24 0) (effects (font (size 1.27 1.27)) hide))
  (property "Datasheet" "" (at 99.06 142.24 0) (effects (font (size 1.27 1.27)) hide)) (pin "1"))

 (symbol (lib_id "ScottoKeebs:Placeholder_Diode") (at 142.24 83.82 90) (unit 1) (in_bom yes) (on_board yes) (dnp no) (fields_autoplaced)
  (property "Reference" "D3" (at 144.78 82.55 90) (effects (font (size 1.27 1.27)) (justify right)))
  (property "Value" "Diode" (at 144.78 85.09 90) (effects (font (size 1.27 1.27)) (justify right)))
  (property "Footprint" "ScottoKeebs_Components:Diode_DO-35" (at 142.24 83.82 0) (effects (font (size 1.27 1.27)) hide))
  (property "Datasheet" "" (at 142.24 83.82 0) (effects (font (size 1.27 1.27)) hide))
  (property "Sim.Device" "D" (at 142.24 83.82 0) (effects (font (size 1.27 1.27)) hide))
  (property "Sim.Pins" "1=K 2=A" (at 142.24 83.82 0) (effects (font (size 1.27 1.27)) hide)) (pin "2") (pin "1"))

 (symbol (lib_id "ScottoKeebs:Placeholder_Diode") (at 119.38 104.14 90) (unit 1) (in_bom yes) (on_board yes) (dnp no) (fields_autoplaced)
  (property "Reference" "D4" (at 121.92 102.87 90) (effects (font (size 1.27 1.27)) (justify right)))
  (property "Value" "Diode" (at 121.92 105.41 90) (effects (font (size 1.27 1.27)) (justify right)))
  (property "Footprint" "ScottoKeebs_Components:Diode_DO-35" (at 119.38 104.14 0) (effects (font (size 1.27 1.27)) hide))
  (property "Datasheet" "" (at 119.38 104.14 0) (effects (font (size 1.27 1.27)) hide))
  (property "Sim.Device" "D" (at 119.38 104.14 0) (effects (font (size 1.27 1.27)) hide))
  (property "Sim.Pins" "1=K 2=A" (at 119.38 104.14 0) (effects (font (size 1.27 1.27)) hide)) (pin "2") (pin "1"))

 (symbol (lib_id "ScottoKeebs:Placeholder_Diode") (at 119.38 83.82 90) (unit 1) (in_bom yes) (on_board yes) (dnp no) (fields_autoplaced)
  (property "Reference" "D1" (at 121.92 82.55 90) (effects (font (size 1.27 1.27)) (justify right)))
  (property "Value" "Diode" (at 121.92 85.09 90) (effects (font (size 1.27 1.27)) (justify right)))
  (property "Footprint" "ScottoKeebs_Components:Diode_DO-35" (at 119.38 83.82 0) (effects (font (size 1.27 1.27)) hide))
  (property "Datasheet" "" (at 119.38 83.82 0) (effects (font (size 1.27 1.27)) hide))
  (property "Sim.Device" "D" (at 119.38 83.82 0) (effects (font (size 1.27 1.27)) hide))
  (property "Sim.Pins" "1=K 2=A" (at 119.38 83.82 0) (effects (font (size 1.27 1.27)) hide)) (pin "2") (pin "1"))

 (symbol (lib_id "ScottoKeebs:MCU_Arduino_Pro_Micro") (at 64.77 100.33 0) (unit 1) (in_bom yes) (on_board yes) (dnp no) (fields_autoplaced)
  (property "Reference" "U1" (at 64.77 78.74 0) (effects (font (size 1.524 1.524))))
  (property "Value" "Arduino_Pro_Micro" (at 64.77 81.28 0) (effects (font (size 1.524 1.524))))
  (property "Footprint" "ScottoKeebs_MCU:Arduino_Pro_Micro" (at 64.77 123.19 0) (effects (font (size 1.524 1.524)) hide))
  (property "Datasheet" "" (at 91.44 163.83 90) (effects (font (size 1.524 1.524)) hide)) (pin "24") (pin "3") (pin "13") (pin "4") (pin "5") (pin "14") (pin "6") (pin "7") (pin "8") (pin "9") (pin "2") (pin "21") (pin "18") (pin "11") (pin "23") (pin "17") (pin "19") (pin "10") (pin "12") (pin "16") (pin "15") (pin "20") (pin "1") (pin "22"))

 (symbol (lib_id "ScottoKeebs:Placeholder_Keyswitch") (at 139.7 118.11 0) (unit 1) (in_bom yes) (on_board yes) (dnp no) (fields_autoplaced)
  (property "Reference" "S9" (at 139.7 110.49 0) (effects (font (size 1.27 1.27))))
  (property "Value" "Keyswitch" (at 139.7 113.03 0) (effects (font (size 1.27 1.27))))
  (property "Footprint" "ScottoKeebs_MX:MX_PCB_1.00u" (at 139.7 118.11 0) (effects (font (size 1.27 1.27)) hide))
  (property "Datasheet" "~" (at 139.7 118.11 0) (effects (font (size 1.27 1.27)) hide)) (pin "1") (pin "2"))

 (symbol (lib_id "power:GND") (at 49.53 91.44 270) (unit 1) (in_bom yes) (on_board yes) (dnp no) (fields_autoplaced)
  (property "Reference" "#PWR04" (at 43.18 91.44 0) (effects (font (size 1.27 1.27)) hide))
  (property "Value" "GND" (at 45.72 91.44 90) (effects (font (size 1.27 1.27)) (justify right)))
  (property "Footprint" "" (at 49.53 91.44 0) (effects (font (size 1.27 1.27)) hide))
  (property "Datasheet" "" (at 49.53 91.44 0) (effects (font (size 1.27 1.27)) hide)) (pin "1"))

 (sheet_instances (path "" (page "1"))))
